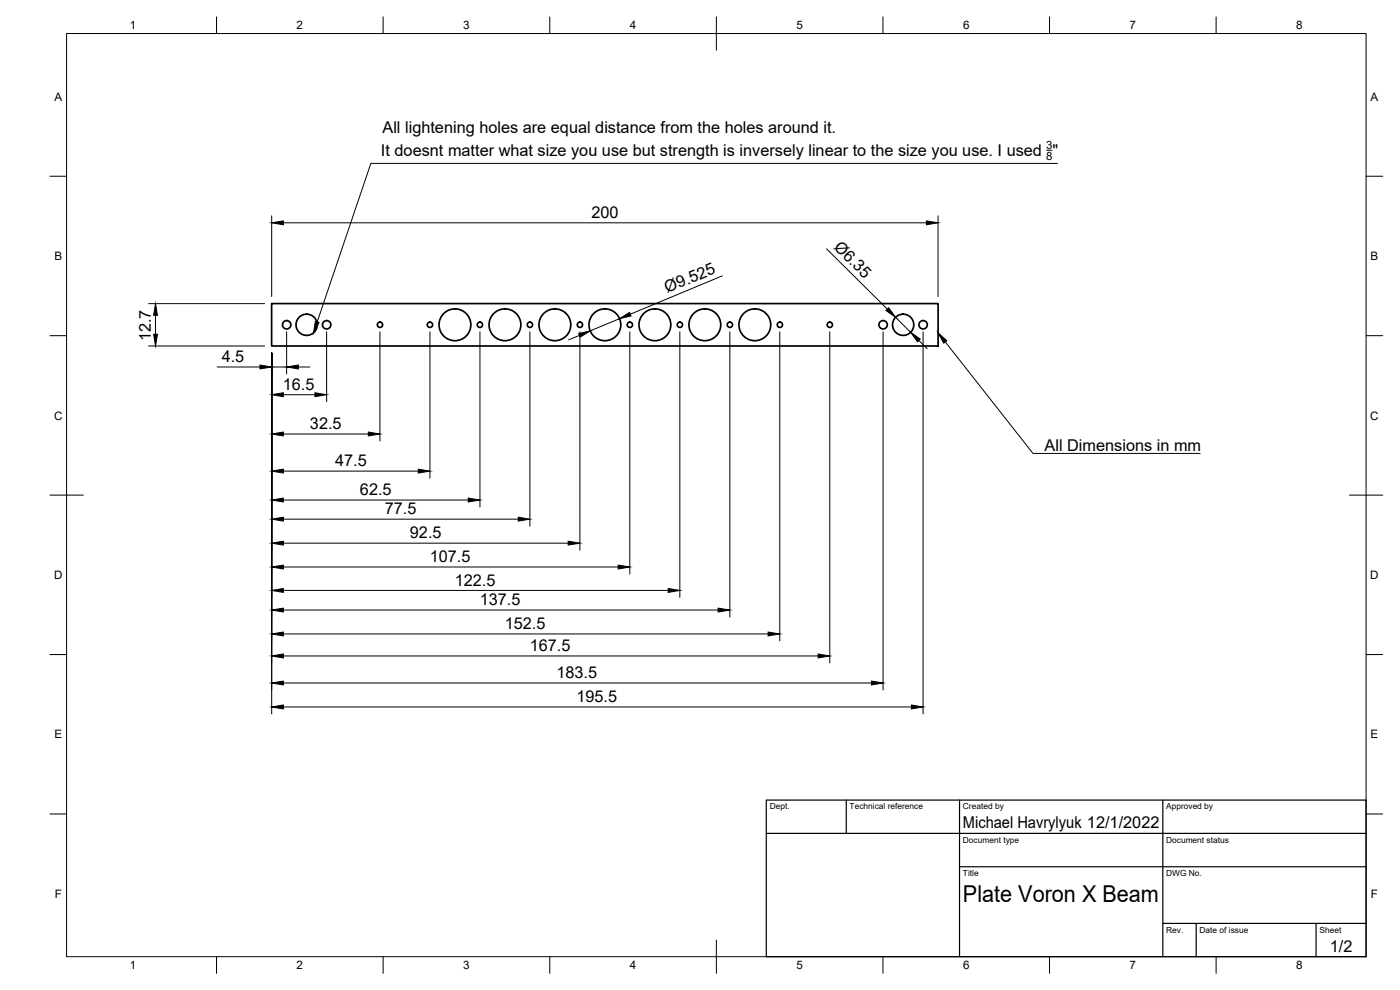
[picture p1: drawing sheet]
<svg xmlns="http://www.w3.org/2000/svg" width="420mm" height="297mm" viewBox="0 0 420 297" stroke-linecap="round" stroke-linejoin="round" font-family="sans-serif">
<!-- layer: Visible -->
<g fill="none" stroke="#000" stroke-width=".51">
<path d="M81.5 91.1h200v12.7h-200z"/>
<circle cx="86" cy="97.4" r="1.26"/>
<circle cx="92" cy="97.4" r="3.2"/>
<circle cx="98" cy="97.4" r="1.26"/>
<circle cx="114" cy="97.4" r=".79"/>
<circle cx="129" cy="97.4" r=".79"/>
<circle cx="136.5" cy="97.4" r="4.8"/>
<circle cx="144" cy="97.4" r=".79"/>
<circle cx="151.5" cy="97.4" r="4.8"/>
<circle cx="159" cy="97.4" r=".79"/>
<circle cx="166.5" cy="97.4" r="4.8"/>
<circle cx="174" cy="97.4" r=".79"/>
<circle cx="181.5" cy="97.4" r="4.8"/>
<circle cx="189" cy="97.4" r=".79"/>
<circle cx="196.5" cy="97.4" r="4.8"/>
<circle cx="204" cy="97.4" r=".79"/>
<circle cx="211.5" cy="97.4" r="4.8"/>
<circle cx="219" cy="97.4" r=".79"/>
<circle cx="226.5" cy="97.4" r="4.8"/>
<circle cx="234.1" cy="97.4" r=".79"/>
<circle cx="249" cy="97.4" r=".79"/>
<circle cx="265" cy="97.4" r="1.26"/>
<circle cx="271" cy="97.4" r="3.2"/>
<circle cx="277" cy="97.4" r="1.26"/>
</g>
<!-- layer: BORDER -->
<g fill="none" stroke="#000" stroke-width=".3">
<path d="M20 10.1h390v276.9h-390zM65 5.1v5M115 5.1v5M165 5.1v5M215 5.1v10M265 5.1v5M315 5.1v5M365 5.1v5M15 52.9h5M410 52.9h5M15 100.7h5M410 100.7h5"/>
<path d="M15 148.6h10M405 148.6h10M15 196.4h5M410 196.4h5M15 244.2h5M410 244.2h5M65 287v5M115 287v5M165 287v5M215 282.1v9.9M265 287v5M315 287v5"/>
<path d="M365 287v5"/>
</g>
<!-- layer: TITLEBLOCK -->
<path d="M230 240.1h180v46.9h-180zM230 250h180M254 240.1v9.9M288 240.1v46.9M349 240.1v46.9M288 260.1h122M349 277.1h61M359 277.1v9.9M395 277.1v9.9" fill="none" stroke="#000" stroke-width=".36"/>
<!-- layer: FD_Dimensions -->
<g fill="none" stroke="#000" stroke-width=".3">
<path d="M81.5 64.8v24.2M85 66.9h193M248.1 74.7l18.2 18M281.5 64.8v24.2M44.6 91.1h34.8M46.7 94.6v5.7M86 99.6v12.6M98 99.6v20.9M114 99.6v32.7M129 99.6v43.9M144 99.6v52.5M159 99.6v58.3"/>
<path d="M174 99.6v65.5M185.9 95.6l-8.8 3.7M189 99.6v72.6M204 99.6v79.7M216.8 82.8l-27.7 11.5M219 99.6v85.5M234 99.6v92.7M249 99.6v99.3M265 99.6v107.4M268.8 95.2l4.5 4.5M277 99.6v114.6M44.6 103.8h34.8"/>
<path d="M65.2 110.1h12.8M81.5 105.9v108.3M81.5 110.1h4.5M85 118.4h9.5M89.5 110.1h3.5M173.9 100.6l-3.2 1.4M275.8 102.2l2.5 2.4M85 130.2h25.5M85 141.4h40.5M85 150h55.5M85 155.8h70.5M85 163h85.5"/>
<path d="M85 170.1h100.5M85 177.2h115.5M85 183h130.5M85 190.2h145.5M85 196.8h160.5M85 204.9h176.5M85 212.1h188.5"/>
</g>
<g fill="#000" stroke="#000" stroke-width=".3">
<path d="M81.5 66.9l3.5-.6v1.1zM278 66.3l3.5 .6-3.5 .5zM46.7 91.1l.6 3.5h-1.2zM185.9 95.6l3-1.9 .5 1.1zM265.9 93.2l.8-.9 2.1 2.9zM46.1 100.3h1.2l-.6 3.5zM78 109.5l3.5 .6-3.5 .6zM81.5 118.4l3.5-.6v1.2zM86 110.1l3.5-.6v1.2zM94.5 117.8l3.5 .6-3.5 .6zM173.7 100.1l3.4-.8-3 1.9zM273.3 99.7l2.9 2-.8 .9z"/>
<path d="M81.5 130.2l3.5-.6v1.2zM110.5 129.6l3.5 .6-3.5 .6zM81.5 141.4l3.5-.6v1.1zM81.5 150l3.5-.6v1.2zM81.5 155.8l3.5-.6v1.1zM125.5 140.8l3.5 .6-3.5 .5zM140.5 149.4l3.5 .6-3.5 .6zM155.5 155.2l3.5 .6-3.5 .5zM81.5 163l3.5-.6v1.1zM81.5 170.1l3.5-.5v1.1zM81.5 177.2l3.5-.6v1.1zM170.5 162.4l3.5 .6-3.5 .5z"/>
<path d="M185.5 169.6l3.5 .5-3.5 .6zM200.5 176.6l3.5 .6-3.5 .5zM81.5 183l3.5-.5v1.1zM81.5 190.2l3.5-.6v1.2zM81.5 196.8l3.5-.6v1.2zM215.5 182.5l3.5 .5-3.5 .6zM230.5 189.6l3.5 .6-3.5 .6zM245.5 196.2l3.5 .6-3.5 .6zM81.5 204.9l3.5-.5v1.1zM81.5 212.1l3.5-.6v1.2zM261.5 204.4l3.5 .5-3.5 .6zM273.5 211.5l3.5 .6-3.5 .6z"/>
</g>
<!-- layer: Leaders -->
<path d="M314.1 45.1h1.6M317.4 49h-206.1l-16.1 47.5M283.7 102.6l26.3 33.4h50.2" fill="none" stroke="#000" stroke-width=".3"/>
<path d="M94.7 96.4l1.1 .3-1.7 3.2zM281.5 99.9l2.6 2.3-.9 .8z" fill="#000" stroke="#000" stroke-width=".3"/>
<text font-size="7" x="289" y="270.6">Plate Voron X Beam</text>
<g font-size="4.9">
<text x="114.8" y="39.8">All lightening holes are equal distance from the holes around it.</text>
<text x="114.3" y="46.8">It doesnt matter what size you use but strength is inversely linear to the size you use. I used &quot;</text>
<text x="177.5" y="65.4">200</text>
<text x="250" y="74.4" transform="rotate(45 250 74.4)">Ø6.35</text>
<text x="200.3" y="88" transform="rotate(-23 200.3 88)">Ø9.525</text>
<text x="45.3" y="102.4" transform="rotate(-90 45.3 102.4)">12.7</text>
<text x="66.5" y="108.7">4.5</text>
<text x="84.9" y="117">16.5</text>
<text x="93" y="128.8">32.5</text>
<text x="313.5" y="135.3">All Dimensions in mm</text>
<text x="100.6" y="139.9">47.5</text>
<text x="108" y="148.6">62.5</text>
<text x="115.5" y="154.3">77.5</text>
<text x="123" y="161.5">92.5</text>
<text x="129" y="168.7">107.5</text>
<text x="136.5" y="175.7">122.5</text>
<text x="144" y="181.6">137.5</text>
<text x="151.5" y="188.8">152.5</text>
<text x="159" y="195.4">167.5</text>
<text x="167" y="203.5">183.5</text>
<text x="173" y="210.7">195.5</text>
<text x="289" y="248.5">Michael Havrylyuk 12/1/2022</text>
<text x="399.1" y="285.7">1/2</text>
</g>
<g font-size="3.5">
<text x="39" y="8.8">1</text>
<text x="89" y="8.8">2</text>
<text x="139" y="8.8">3</text>
<text x="189" y="8.8">4</text>
<text x="239" y="8.8">5</text>
<text x="289" y="8.8">6</text>
<text x="339" y="8.8">7</text>
<text x="389" y="8.8">8</text>
<text x="16.3" y="30.2">A</text>
<text x="411.3" y="30.2">A</text>
<text x="16.3" y="78">B</text>
<text x="411.3" y="78">B</text>
<text x="16.2" y="125.9">C</text>
<text x="411.2" y="125.9">C</text>
<text x="16.2" y="173.7">D</text>
<text x="411.2" y="173.7">D</text>
<text x="16.3" y="221.6">E</text>
<text x="411.3" y="221.6">E</text>
<text x="16.4" y="269.4">F</text>
<text x="411.4" y="269.4">F</text>
<text x="39" y="290.8">1</text>
<text x="89" y="290.8">2</text>
<text x="139" y="290.8">3</text>
<text x="189" y="290.8">4</text>
<text x="239" y="290.8">5</text>
<text x="289" y="290.8">6</text>
<text x="339" y="290.8">7</text>
<text x="389" y="290.8">8</text>
</g>
<g font-size="3.4">
<text x="313.9" y="44.7">3</text>
<text x="313.9" y="48">8</text>
</g>
<g font-size="2.5">
<text x="231" y="242.9">Dept.</text>
<text x="255" y="242.9">Technical reference</text>
<text x="289" y="242.9">Created by</text>
<text x="350" y="242.9">Approved by</text>
<text x="289" y="252.8">Document type</text>
<text x="350" y="252.8">Document status</text>
<text x="289" y="262.9">Title</text>
<text x="350" y="262.9">DWG No.</text>
<text x="350" y="279.9">Rev.</text>
<text x="360" y="279.9">Date of issue</text>
<text x="396" y="279.9">Sheet</text>
</g>
</svg>
